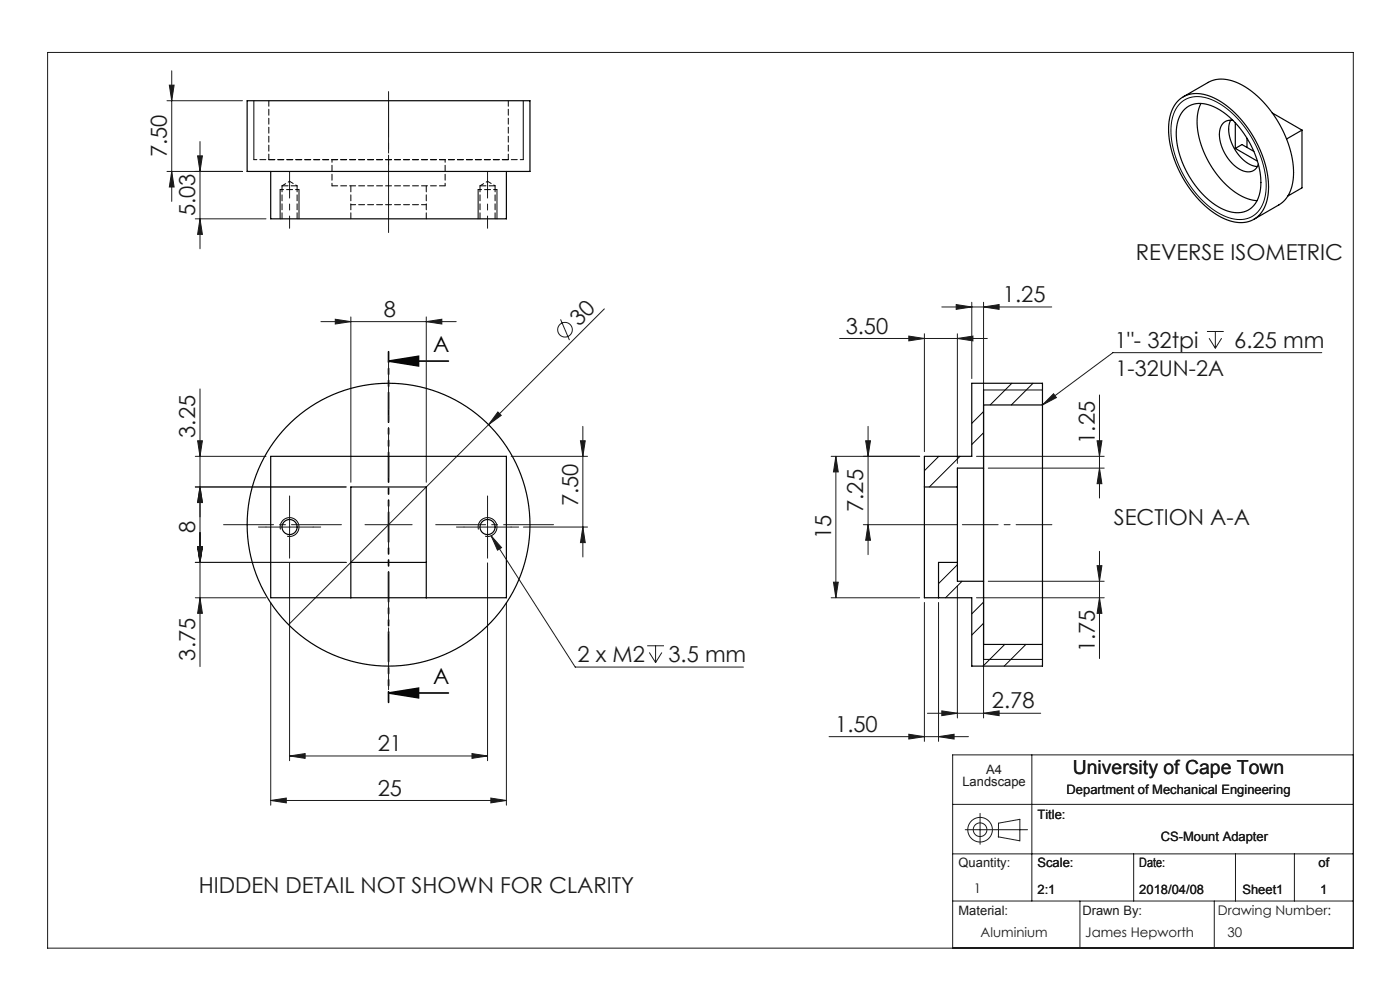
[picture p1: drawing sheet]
<svg xmlns="http://www.w3.org/2000/svg" width="297mm" height="210mm" viewBox="0 0 297 210" stroke-linecap="round" stroke-linejoin="round" font-family="sans-serif">
<g fill="none" stroke="#191924" stroke-width=".21">
<path d="M10.1 11.1h277v190h-277zM35.9 18.1h1l-.5 3.3zM36.4 15v27.7M35.4 21.4h16M35.4 36.4h16M36.4 36.4l.5 3.3h-1zM41.9 33.1h1l-.5 3.3zM42.4 30v22.8M41.4 46.4h15M42.4 46.4l.5 3.3h-1zM68.1 68.2h28.7M71.1 67.7l3.3 .5-3.3 .5z"/>
<path d="M74.4 67.2v35.1M90.4 68.2l3.3-.5v1zM90.4 67.2v35.1M118.9 67.7l1.9 4.4M128.2 65.5l-67 67M178.1 71.8h31.4M192.8 71.3l3.3 .5-3.3 .5zM196.1 70.8v25M199.8 65.1h23.3M202.9 64.6l3.3 .5-3.3 .5zM203.1 71.8l3.3-.5v1zM203.1 70.8v27.5"/>
<path d="M206.2 64.1v16.2M208.7 65.1l3.3-.5v1zM208.7 64.1v20.8M256.1 70.3h3.5M256.5 71.7l1.3 2.2M257.8 70.3v3.6M259.2 71.7l-1.4 2.2M280.4 74.8h-44.3l-14.9 11.1M41.4 96.8h15M41.9 93.5h1l-.5 3.3zM42.4 82.5v58.9M105.6 87.4l.7 .7-2.7 2z"/>
<path d="M108.4 96.8h16.2M123.1 93.5h1.1l-.6 3.3zM123.6 90.4v27.7M176.3 96.8h18.8M177.3 96.8l.5 3.3h-1zM177.3 96.8v30M183.6 93.5h1.1l-.5 3.3zM184.2 90.4v27.2M207.2 96.8h27M209.7 99.3h24.5M223.5 83.5l.6 .8-2.9 1.6zM232.7 93.5h1.1l-.6 3.3z"/>
<path d="M233.2 99.3l.6 3.3h-1.1zM233.2 83.8v21.8M41.4 103.3h32M41.4 119.3h32M41.9 116h1l-.5 3.3zM42.4 103.3l.5 3.3h-1zM56.4 111.8h10M61.4 119.4v42M61.4 106.8v10M77.4 111.3h10M82.4 106.3v10M98.4 111.8h10"/>
<path d="M103.4 119.4v42M103.4 106.8v10M104.2 113.6l17.8 27.9h35.7M104.2 113.6l2.2 2.6-.9 .5zM111 111.8h13.6M123.6 111.8l.6 3.3h-1.1zM183.2 111.3h20M184.2 111.3l.5 3.3h-1.1zM232.7 120h1.1l-.6 3.3zM233.2 116.9v22.8M41.4 126.8h15M42.4 126.8l.5 3.3h-1z"/>
<path d="M57.4 127.8v43M107.4 127.8v43M137.3 137h3.6M137.7 138.4l1.4 2.1M139.1 137v3.5M140.4 138.4l-1.3 2.1M176.3 126.8h18.8M176.8 123.5h1l-.5 3.3zM196.1 127.8v29.5M199.1 127.8v29.5M203.1 124.3v28M207.2 126.8h27"/>
<path d="M208.7 137.7v14.6M209.7 123.3h24.5M233.2 126.8l.6 3.3h-1.1zM100.1 159.9l3.3 .5-3.3 .5zM175.9 156.3h29.6M192.8 155.8l3.3 .5-3.3 .5zM196.8 151.3h24M199.1 156.3l3.3-.5v1zM199.8 150.8l3.3 .5-3.3 .5zM208.7 151.3l3.3-.5v1zM57.4 169.8l3.3-.5v1zM57.4 169.8h50"/>
<path d="M61.4 160.4l3.3-.5v1zM61.4 160.4h42M104.1 169.3l3.3 .5-3.3 .5zM202.1 170.6h85M204.8 176h13.2M207.9 172.5v6.6M211.8 177.5l4.5 .8M211.8 177.5v-2.9l4.6-.8v4.6M218.9 160.1v31M287.1 160.1h-85v41M202.1 191.1h85M202.1 181.1h85"/>
<path d="M229.1 191.1v10M240.5 181.1v10M257.6 191.1v10M262.1 181.1v10M274.6 181.1v10"/>
<circle cx="119.9" cy="69.9" r="1.56"/>
<circle cx="207.9" cy="176" r="1.45"/>
<circle cx="207.9" cy="176" r="2.61"/>
</g>
<path d="M82.4 76.6l6.4-1v2zM82.4 76.6h12.7M82.4 147l6.4-1v2zM82.4 147h12.7" fill="none" stroke="#000" stroke-width=".35"/>
<path d="M53.9 21.4v12.5M111 21.4v12.5M250.5 21.8a6.1 6.1 0 0 1 7.1-.4 22.1 22.1 0 0 1 10.8 15.6 9.2 9.2 0 0 1-2 8.3 6.3 6.3 0 0 1-7.1 .3 21.8 21.8 0 0 1-10.9-18.9l.3-1.6 .4-1.4 .7-1.1zM59.4 40.2v6.2M63.4 40.2v6.2M101.4 40.2v6.2M105.4 40.2v6.2M208.7 82.7h12.5M59.5 112.3a2 2 0 0 1 1.8-2.5 2 2 0 0 1 2.1 2.2 2 2 0 0 1-2.5 1.7M101.5 112.3a2 2 0 0 1 1.8-2.5 2 2 0 0 1 2.1 2.2 2 2 0 0 1-2.5 1.7M208.7 139.9h12.5" fill="none" stroke="#000" stroke-width=".21"/>
<path d="M82.4 74.6v74.4" fill="none" stroke="#000" stroke-width=".35" stroke-dasharray="6.3 1.3 1.3 1.3 1.3 1.3" stroke-dashoffset="4.1"/>
<path d="M204.2 111.3h19" fill="none" stroke="#191924" stroke-width=".21" stroke-dasharray="15.2 1.3 1.3 1.3" stroke-dashoffset="7.6"/>
<path d="M61.4 39.4v-2.9M103.4 39.4v-2.9M56.4 111.8h-1.6M61.4 106.8v-1.6M61.4 116.8v1.6M66.4 111.8h1.6M98.4 111.8h-1.6M103.4 106.8v-1.6M103.4 116.8v1.6M108.4 111.8h1.6" fill="none" stroke="#191924" stroke-width=".21" stroke-dasharray="15.2 1.3 1.3 1.3"/>
<path d="M61.4 39.4v9M103.4 39.4v9" fill="none" stroke="#191924" stroke-width=".21" stroke-dasharray="15.2 1.3 1.3 1.3" stroke-dashoffset="12.6"/>
<path d="M82.4 19.4v29.9" fill="none" stroke="#191924" stroke-width=".21" stroke-dasharray="15.2 1.3 1.3 1.3" stroke-dashoffset="2.2"/>
<path d="M82.4 21.4v15" fill="none" stroke="#191924" stroke-width=".21" stroke-dasharray="15.2 1.3 1.3 1.3" stroke-dashoffset="7.5"/>
<path d="M72.4 111.3h-25M82.4 101.3v-25M92.4 111.3h25M82.4 121.3v25" fill="none" stroke="#191924" stroke-width=".21" stroke-dasharray="15.2 1.3 1.3 1.3" stroke-dashoffset="4.6"/>
<path d="M208.7 82.7v57.2" fill="none" stroke="#000" stroke-width=".25"/>
<path d="M63.4 40.2h-4M105.4 40.2h-4" fill="none" stroke="#000" stroke-width=".21" stroke-dasharray="1.3 .6" stroke-dashoffset=".5"/>
<path d="M53.9 33.9h57.1" fill="none" stroke="#000" stroke-width=".21" stroke-dasharray="1.3 .6" stroke-dashoffset=".6"/>
<path d="M82.4 76.6l6.4-1v2zM82.4 147l6.4-1v2z" fill="#000"/>
<g fill="#191924">
<path d="M105.6 87.4l.7 .7-2.7 2z"/>
<path d="M104.1 169.3l3.3 .5-3.3 .5zM57.4 169.8l3.3-.5v1zM208.7 151.3l3.3-.5v1zM199.8 150.8l3.3 .5-3.3 .5zM208.7 65.1l3.3-.5v1zM202.9 64.6l3.3 .5-3.3 .5z"/>
<path d="M61.4 160.4l3.3-.5v1zM100.1 159.9l3.3 .5-3.3 .5zM192.8 71.3l3.3 .5-3.3 .5zM203.1 71.8l3.3-.5v1z"/>
<path d="M90.4 68.2l3.3-.5v1zM71.1 67.7l3.3 .5-3.3 .5z"/>
<path d="M199.1 156.3l3.3-.5v1zM192.8 155.8l3.3 .5-3.3 .5z"/>
<path d="M42.4 103.3l.5 3.3h-1zM41.9 93.5h1l-.5 3.3zM184.2 111.3l.5 3.3h-1.1zM183.6 93.5h1.1l-.5 3.3zM233.2 99.3l.6 3.3h-1.1zM232.7 93.5h1.1l-.6 3.3z"/>
<path d="M176.8 123.5h1l-.5 3.3zM177.3 96.8l.5 3.3h-1z"/>
<path d="M42.4 103.3l.5 3.3h-1zM41.9 116h1l-.5 3.3zM41.9 116h1l-.5 3.3zM42.4 126.8l.5 3.3h-1zM123.1 93.5h1.1l-.6 3.3zM123.6 111.8l.6 3.3h-1.1zM35.9 18.1h1l-.5 3.3zM36.4 36.4l.5 3.3h-1zM41.9 33.1h1l-.5 3.3zM42.4 46.4l.5 3.3h-1zM232.7 120h1.1l-.6 3.3zM233.2 126.8l.6 3.3h-1.1z"/>
<path d="M104.2 113.6l2.2 2.6-.9 .5zM223.5 83.5l.6 .8-2.9 1.6z"/>
</g>
<g fill="none" stroke="#000" stroke-width=".25">
<path d="M52.4 21.4h60v15h-60zM57.4 36.4v10h50v-10M249.9 21.4a6.2 6.2 0 0 1 7.2-.8 22.4 22.4 0 0 1 11 13.1 13.8 13.8 0 0 1 0 10.7 5.7 5.7 0 0 1-7.2 2.4 20.1 20.1 0 0 1-10.7-10.4 17.4 17.4 0 0 1-1.8-12.5l.8-1.6zM251 20.5l5.3-3a7.5 7.5 0 0 1 7.5 .7 23.3 23.3 0 0 1 10.6 18.9 7.3 7.3 0 0 1-3.1 6.4l-5.3 3M251.3 23.2a5.6 5.6 0 0 1 6.8-.3 19.4 19.4 0 0 1 9.3 16.8 5.3 5.3 0 0 1-4.3 5.4 10.1 10.1 0 0 1-7.6-3.6 19.2 19.2 0 0 1-5.9-14.6 6.3 6.3 0 0 1 1.7-3.7zM254.8 21.9a12.5 12.5 0 0 0 .4 10 18.2 18.2 0 0 0 9.5 10.3l2 .4M261.1 25.5a7.2 7.2 0 0 0 1.5 7.1l.5 .7a5.5 5.5 0 0 0 3.6 2M261.6 25.6a2.4 2.4 0 0 0-2.9 2.6 8.8 8.8 0 0 0 5.4 8.2 2.23 2.23 0 0 0 2.9-1.5M262.1 26.1v5.4M262.1 31.5l4.7 2.7M262.1 31.5l1.4-.8 2.5 1.4M264.5 29.3v2"/>
<path d="M269.9 24l6.3 3.6M276.2 27.6l-3.3 1.9M276.2 27.6v12.2l-3 1.8M57.4 96.8h50v30h-50zM208.7 99.3v24M208.7 99.3h-5.6v24h5.6M221.2 85.9v50.8M221.2 85.9v-4.6h-15v15.5h-10.1v30h10.1v14.5h15v-4.6M221.2 85.9h-12.5v13.4M74.4 119.3h16M196.1 103.3h7M203.1 119.3h-4v7.5"/>
<path d="M74.4 126.8v-23.5h16v23.5M208.7 123.3v13.4h12.5"/>
<circle cx="61.4" cy="111.8" r="1.6"/>
<circle cx="82.4" cy="111.3" r="30"/>
<circle cx="103.4" cy="111.8" r="1.6"/>
</g>
<path d="M57 33.9h50.8M59.8 39.4v7M63 39.4h-3.2M74.4 39.4v7M90.4 39.4v7M101.8 39.4v7M105 39.4h-3.2M63 46.4v-7M105 46.4v-7" fill="none" stroke="#000" stroke-width=".21" stroke-dasharray="1.3 .6"/>
<path d="M57 21.4v12.5M94.4 39.4h-24M107.8 33.9v-12.5" fill="none" stroke="#000" stroke-width=".21" stroke-dasharray="1.3 .6" stroke-dashoffset=".1"/>
<path d="M90.4 43.4h-16" fill="none" stroke="#000" stroke-width=".21" stroke-dasharray="1.3 .6" stroke-dashoffset=".3"/>
<path d="M70.4 33.9v5.5M94.4 39.4v-5.5" fill="none" stroke="#000" stroke-width=".21" stroke-dasharray="1.3 .6" stroke-dashoffset=".7"/>
<path d="M61.4 38.5l-1.6 .9M63 39.4l-1.6-.9M103.4 38.5l-1.6 .9M105 39.4l-1.6-.9" fill="none" stroke="#000" stroke-width=".21" stroke-dasharray="1.3 .6" stroke-dashoffset=".9"/>
<path d="M199.2 96.8l-3.1 3.1M203.7 96.8l-6.5 6.5M208.7 87.3l-2.5 2.5M208.7 91.8l-2.5 2.5M214.7 81.3l-4.6 4.6M219.2 81.3l-4.6 4.6M203.1 119.8l-4 4M204.1 123.3l-3.5 3.5M208.7 127.7l-2.5 2.5M208.7 132.2l-2.5 2.5M213.1 136.7l-4.6 4.6M217.6 136.7l-4.6 4.6" fill="none" stroke="#000" stroke-width=".21"/>
<g font-size="4.7" fill="#191924">
<text x="35.4" y="33.4" transform="rotate(-90 35.4 33.4)">7.50</text>
<text x="41.4" y="45.9" transform="rotate(-90 41.4 45.9)">5.03</text>
<text x="241" y="55.1">REVERSE ISOMETRIC</text>
<text x="212.8" y="64.1">1.25</text>
<text x="81.4" y="67.2">8</text>
<text x="122.9" y="69.3" transform="rotate(-45 122.9 69.3)">30</text>
<text x="179.4" y="70.8">3.50</text>
<text x="236.5" y="73.8">1&quot;- 32tpi</text>
<text x="261.9" y="73.7">6.25 mm</text>
<text x="41.4" y="92.9" transform="rotate(-90 41.4 92.9)">3.25</text>
<text x="232.2" y="94.1" transform="rotate(-90 232.2 94.1)">1.25</text>
<text x="122.6" y="107.4" transform="rotate(-90 122.6 107.4)">7.50</text>
<text x="41.4" y="113.1" transform="rotate(-90 41.4 113.1)">8</text>
<text x="183.1" y="108.6" transform="rotate(-90 183.1 108.6)">7.25</text>
<text x="236.3" y="111.3">SECTION A-A</text>
<text x="176.3" y="114.4" transform="rotate(-90 176.3 114.4)">15</text>
<text x="41.4" y="140.1" transform="rotate(-90 41.4 140.1)">3.75</text>
<text x="122.5" y="140.4">2 x M2</text>
<text x="141.8" y="140.4">3.5 mm</text>
<text x="232.2" y="138.4" transform="rotate(-90 232.2 138.4)">1.75</text>
<text x="177.2" y="155.2">1.50</text>
<text x="210.4" y="150.3">2.78</text>
<text x="80.1" y="159.3">21</text>
<text x="80.1" y="168.8">25</text>
<text x="42.2" y="189.5">HIDDEN DETAIL NOT SHOWN FOR CLARITY</text>
</g>
<g font-size="4.7">
<text x="91.9" y="74.6">A</text>
<text x="91.9" y="145">A</text>
</g>
<text font-size="4.6" fill="#191924" x="236.7" y="79.7">1-32UN-2A</text>
<text font-size="4.1" fill="#191924" x="227.6" y="164.3">University of Cape Town</text>
<g font-size="2.8" fill="#191924">
<text x="206.6" y="189.5">1</text>
<text x="258.4" y="194.1">Drawing Number:</text>
<text x="208" y="198.8">Aluminium</text>
<text x="230.2" y="198.8">James Hepworth</text>
<text x="260.4" y="198.8">30</text>
</g>
<g font-size="2.7" fill="#191924">
<text x="204.2" y="166.8">Landscape</text>
<text x="209.2" y="164.2">A4</text>
<text x="220.1" y="173.7">Title:</text>
<text x="226.3" y="168.5">Department of Mechanical Engineering</text>
<text x="246.3" y="178.4">CS-Mount Adapter</text>
<text x="203.3" y="184">Quantity:</text>
<text x="220.1" y="184">Scale:</text>
<text x="241.7" y="184">Date:</text>
<text x="279.7" y="184">of</text>
<text x="220.1" y="189.6">2:1</text>
<text x="241.7" y="189.6">2018/04/08</text>
<text x="263.6" y="189.6">Sheet1</text>
<text x="280.1" y="189.6">1</text>
<text x="203.3" y="194.1">Material:</text>
<text x="229.6" y="194.1">Drawn By:</text>
</g>
</svg>
